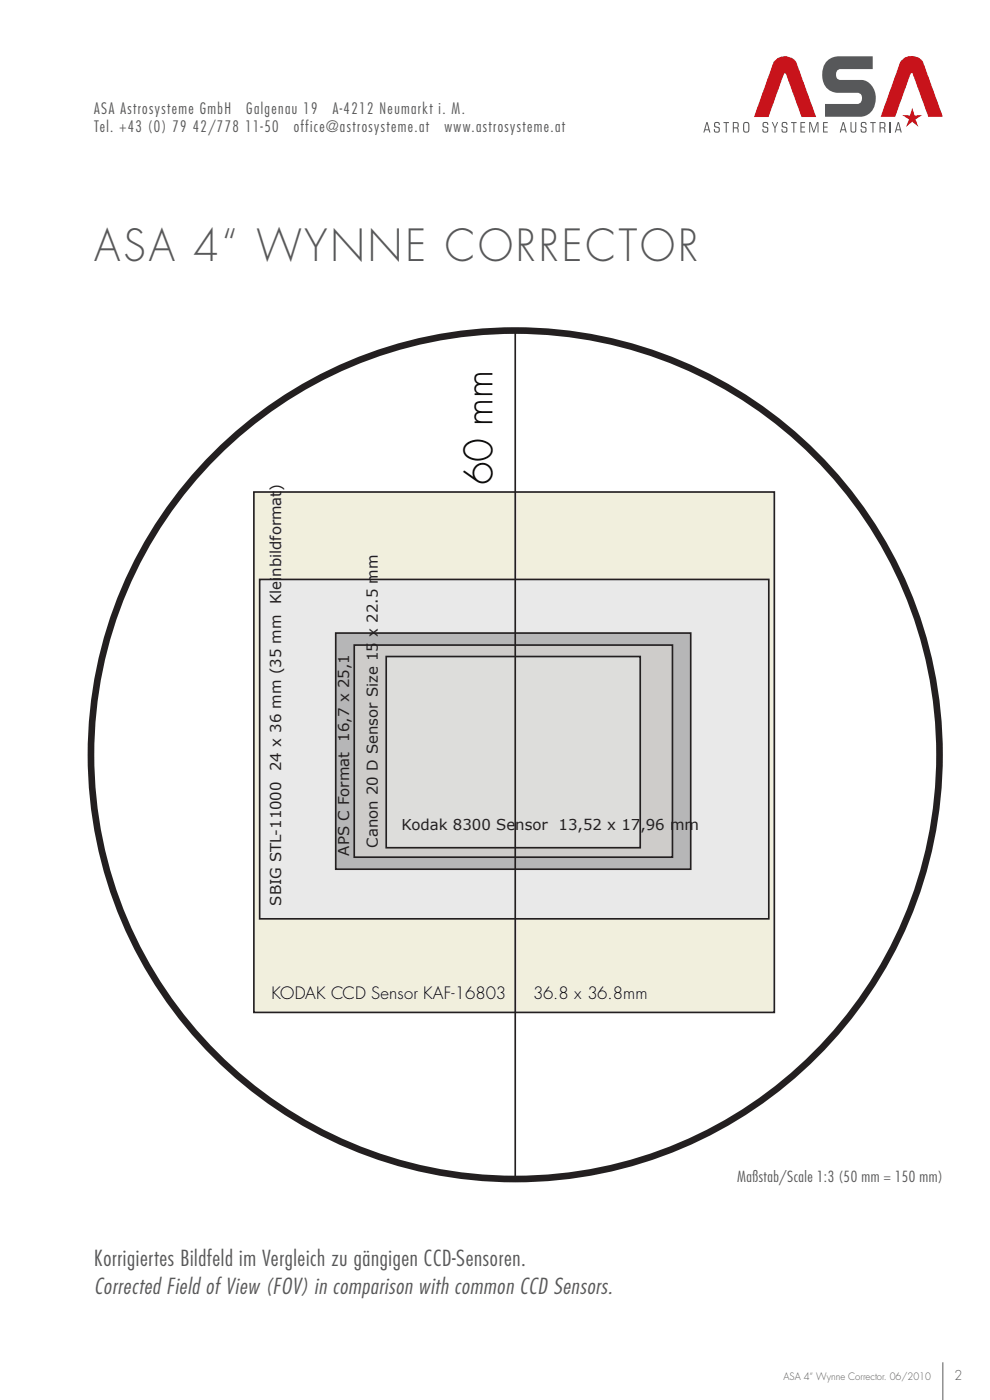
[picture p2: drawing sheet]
<svg xmlns="http://www.w3.org/2000/svg" width="210mm" height="297mm" viewBox="0 0 210 297" stroke-linecap="round" stroke-linejoin="round" font-family="sans-serif">
<path d="M200 289v8" fill="none" stroke="#57585a" stroke-width=".21"/>
<g fill="#c8131b">
<path d="M191.2 12.8a2.98 2.98 0 0 1 4.6 .3l4.2 11.7h-3.1l-3.3-9.1-.2-.2-.3 .2-3.2 9.1h-3.1l4.2-11.7z"/>
<path d="M164.3 12.9a2.98 2.98 0 0 1 4.6 .3l4.2 11.6h-3.1l-3.3-9-.2-.2-.2 .1-3.3 9.1h-3.1l4.2-11.6z"/>
</g>
<g fill="#57585a">
<path d="M175.3 13.1a3.6 3.6 0 0 1 2.5-1.2h7.3v2.8h-6.9a1.19 1.19 0 0 0-.9 1.1 1.19 1.19 0 0 0 .9 1.2h4.6a3.6 3.6 0 0 1 3 3.9 3.5 3.5 0 0 1-3.1 3.9h-7.7v-2.7h6.9a1.23 1.23 0 0 0 .9-1.2 1.23 1.23 0 0 0-.9-1.2h-4.4a3.8 3.8 0 0 1-3-5.1l.4-.9z"/>
<path d="M151.6 26a.63 .63 0 0 1 .7-.2 .63 .63 0 0 1 .4 .7h-.2a.39 .39 0 0 0-.4-.4 .39 .39 0 0 0-.4 .3 .71 .71 0 0 0 .8 .6 .66 .66 0 0 1-.2 1.1 .66 .66 0 0 1-.9-.7h.3a.45 .45 0 0 0 .2 .6 .45 .45 0 0 0 .6-.3 .45 .45 0 0 0-.2-.5l-.4-.1a.61 .61 0 0 1-.5-.5 .61 .61 0 0 1 .2-.6z"/>
<path d="M153.5 25.9h1.1v.2h-.4v2h-.3v-2h-.4z"/>
<path d="M161.9 26a.63 .63 0 0 1 .7-.2 .63 .63 0 0 1 .4 .7h-.3a.39 .39 0 0 0-.3-.4 .39 .39 0 0 0-.4 .3 .71 .71 0 0 0 .8 .6 .66 .66 0 0 1-.2 1.1 .66 .66 0 0 1-.9-.7h.2a.45 .45 0 0 0 .3 .6 .45 .45 0 0 0 .6-.3 .45 .45 0 0 0-.2-.5l-.4-.1a.61 .61 0 0 1-.5-.5 .61 .61 0 0 1 .2-.6z"/>
<path d="M163.7 25.9h.2l.5 1.1 .4-1.1h.3l-.6 1.3v.9h-.2v-.9z"/>
<path d="M165.9 26a.63 .63 0 0 1 .8-.2 .63 .63 0 0 1 .3 .7h-.2a.39 .39 0 0 0-.3-.4 .39 .39 0 0 0-.5 .3 .71 .71 0 0 0 .8 .6 .66 .66 0 0 1-.1 1.1 .66 .66 0 0 1-.9-.7h.2a.45 .45 0 0 0 .2 .6 .45 .45 0 0 0 .6-.3 .45 .45 0 0 0-.2-.5l-.3-.1a.61 .61 0 0 1-.6-.5 .61 .61 0 0 1 .2-.6z"/>
<path d="M167.8 25.9h1.2v.2h-.5v2h-.2v-2h-.5z"/>
<path d="M169.8 25.9h1v.2h-.8v.8h.7v.2h-.7v.8h.8v.2h-1z"/>
<path d="M171.6 25.9h.4l.6 1.9 .7-1.9h.3v2.2h-.2v-2l-.7 2h-.2l-.6-2v2h-.3z"/>
<path d="M174.6 25.9h1v.2h-.8v.8h.7v.2h-.7v.8h.8v.2h-1z"/>
<path d="M180.4 25.9h.2v1.6a.4 .4 0 0 0 .4 .4 .4 .4 0 0 0 .4-.4v-1.6h.2v1.7a.62 .62 0 0 1-.6 .5 .62 .62 0 0 1-.6-.5z"/>
<path d="M182.7 26a.63 .63 0 0 1 .8-.2 .63 .63 0 0 1 .3 .7h-.2a.39 .39 0 0 0-.3-.4 .39 .39 0 0 0-.5 .3 .7 .7 0 0 0 .8 .6 .66 .66 0 0 1-.1 1.1 .66 .66 0 0 1-1-.7h.3a.45 .45 0 0 0 .2 .6 .45 .45 0 0 0 .6-.3 .45 .45 0 0 0-.2-.5l-.4-.1a.61 .61 0 0 1-.5-.5 .61 .61 0 0 1 .2-.6z"/>
<path d="M184.6 25.9h1.2v.2h-.5v2h-.2v-2h-.5z"/>
<path d="M150 26.2l-.4 1.2h.7zM149.8 25.9h.3l.6 2.2h-.2l-.2-.5h-.7l-.2 .5h-.2z"/>
<path d="M155.7 26.1v.9h.3a.49 .49 0 0 0 .5-.4 .49 .49 0 0 0-.2-.5zM155.4 25.9h.7a.63 .63 0 0 1 .6 .5 .63 .63 0 0 1-.3 .7l.3 .3v.7h-.2l-.1-.8-.4-.1h-.3v.9h-.3z"/>
<path d="M157.8 26a.7 .7 0 0 1 .8-.1 .7 .7 0 0 1 .4 .7v.8a.67 .67 0 0 1-.7 .7 .67 .67 0 0 1-.7-.7zM157.9 26.2v1.2a.45 .45 0 0 0 .3 .5 .45 .45 0 0 0 .5-.2v-1.1a.46 .46 0 0 0-.2-.5 .46 .46 0 0 0-.6 .1z"/>
<path d="M178.9 26.2l-.4 1.2h.7zM178.8 25.9h.2l.6 2.2h-.2l-.1-.5h-.8l-.2 .5h-.2z"/>
<path d="M186.8 26.1v.9h.4a.49 .49 0 0 0 .4-.4 .49 .49 0 0 0-.2-.5zM186.6 25.9h.6a.63 .63 0 0 1 .7 .5 .63 .63 0 0 1-.4 .7l.3 .3v.7h-.2l-.1-.8-.3-.1h-.4v.9h-.2z"/>
</g>
<path d="M188.9 25.9v2.2" fill="none" stroke="#57585a" stroke-width=".22"/>
<path d="M190.6 26.2l-.4 1.2h.7zM190.4 25.9h.3l.6 2.2h-.3l-.1-.5h-.7l-.2 .5h-.2z" fill="#57585a"/>
<g fill="#c8131b">
<path d="M192 24.6h1.2l.3-1.1 .3 1.1h1.2l-1 .6 .4 1.1-.9-.8-.9 .8 .4-1.1z"/>
<path d="M191.4 24.4l1.6 .1 .5-1.6 .5 1.6 1.6-.1-1.4 .9 .6 1.6-1.3-1.1-1.3 1.1 .6-1.6z"/>
</g>
<path d="M53.9 104.4h110.4v110.4h-110.4z" fill="#f1efdd"/>
<path d="M53.9 104.4h110.4v110.4h-110.4z" fill="none" stroke="#231f20" stroke-width=".35"/>
<path d="M55.1 122.9h108v72h-108z" fill="#e9e9e9"/>
<path d="M55.1 122.9h108v72h-108z" fill="none" stroke="#231f20" stroke-width=".35"/>
<path d="M71.2 134.3h75.3v50.1h-75.3z" fill="#b6b6b7"/>
<path d="M71.2 134.3h75.3v50.1h-75.3z" fill="none" stroke="#231f20" stroke-width=".35"/>
<path d="M75.1 136.8h67.5v45h-67.5z" fill="#ceccca"/>
<path d="M75.1 136.8h67.5v45h-67.5z" fill="none" stroke="#231f20" stroke-width=".35"/>
<path d="M81.9 139.3h53.9v40.5h-53.9z" fill="#dddddb"/>
<path d="M109.3 70.2v179.8M81.9 139.3h53.9v40.5h-53.9z" fill="none" stroke="#231f20" stroke-width=".35"/>
<circle cx="109.3" cy="160.1" r="90" fill="none" stroke="#231f20" stroke-width="1.4" stroke-linecap="butt"/>
<text font-size="9.2" fill="#57585a" x="20" y="55.3">ASA 4“ WYNNE CORRECTOR</text>
<text font-size="8.1" fill="#040503" x="104.5" y="102.8" transform="rotate(-90 104.5 102.8)">60 mm</text>
<g font-size="4.6" fill="#57585a">
<text x="20" y="268.6">Korrigiertes Bildfeld im Vergleich zu gängigen CCD-Sensoren.</text>
<text x="20" y="274.6">Corrected Field of View (FOV) in comparison with common CCD Sensors.</text>
</g>
<g font-size="3.5" fill="#040503">
<text x="57.6" y="211.9">KODAK CCD Sensor KAF-16803</text>
<text x="113.1" y="211.9">36.8 x 36.8mm</text>
</g>
<g font-size="3.3" fill="#57585a">
<text x="20" y="24.1">ASA Astrosysteme GmbH</text>
<text x="20" y="28">Tel. +43 (0) 79 42/778 11-50</text>
<text x="52.2" y="24.1">Galgenau 19</text>
<text x="62.4" y="28">office@astrosysteme.at</text>
<text x="70.6" y="24.1">A-4212 Neumarkt i. M.</text>
<text x="94.3" y="28">www.astrosysteme.at</text>
</g>
<g font-size="3.2" fill="#231f20">
<text x="59.6" y="128.2" transform="rotate(-90 59.6 128.2)">Kleinbildformat)</text>
<text x="74.1" y="157.3" transform="rotate(-90 74.1 157.3)">16,7 x 25,1</text>
<text x="59.6" y="163.6" transform="rotate(-90 59.6 163.6)">24 x 36 mm (35 mm</text>
<text x="80.2" y="179.8" transform="rotate(-90 80.2 179.8)">Canon 20 D Sensor Size 15 x 22.5 mm</text>
<text x="85.2" y="176">Kodak 8300 Sensor 13,52 x 17,96 mm</text>
<text x="74.1" y="181.5" transform="rotate(-90 74.1 181.5)">APS C Format</text>
<text x="59.6" y="192.1" transform="rotate(-90 59.6 192.1)">SBIG STL-11000</text>
</g>
<text font-size="3.2" fill="#57585a" x="156.4" y="250.8">Maßstab/Scale 1:3 (50 mm = 150 mm)</text>
<text font-size="2.8" fill="#57585a" x="202.5" y="292.7">2</text>
<text font-size="2.1" fill="#57585a" x="166.2" y="292.7">ASA 4“ Wynne Corrector. 06/2010</text>
</svg>
